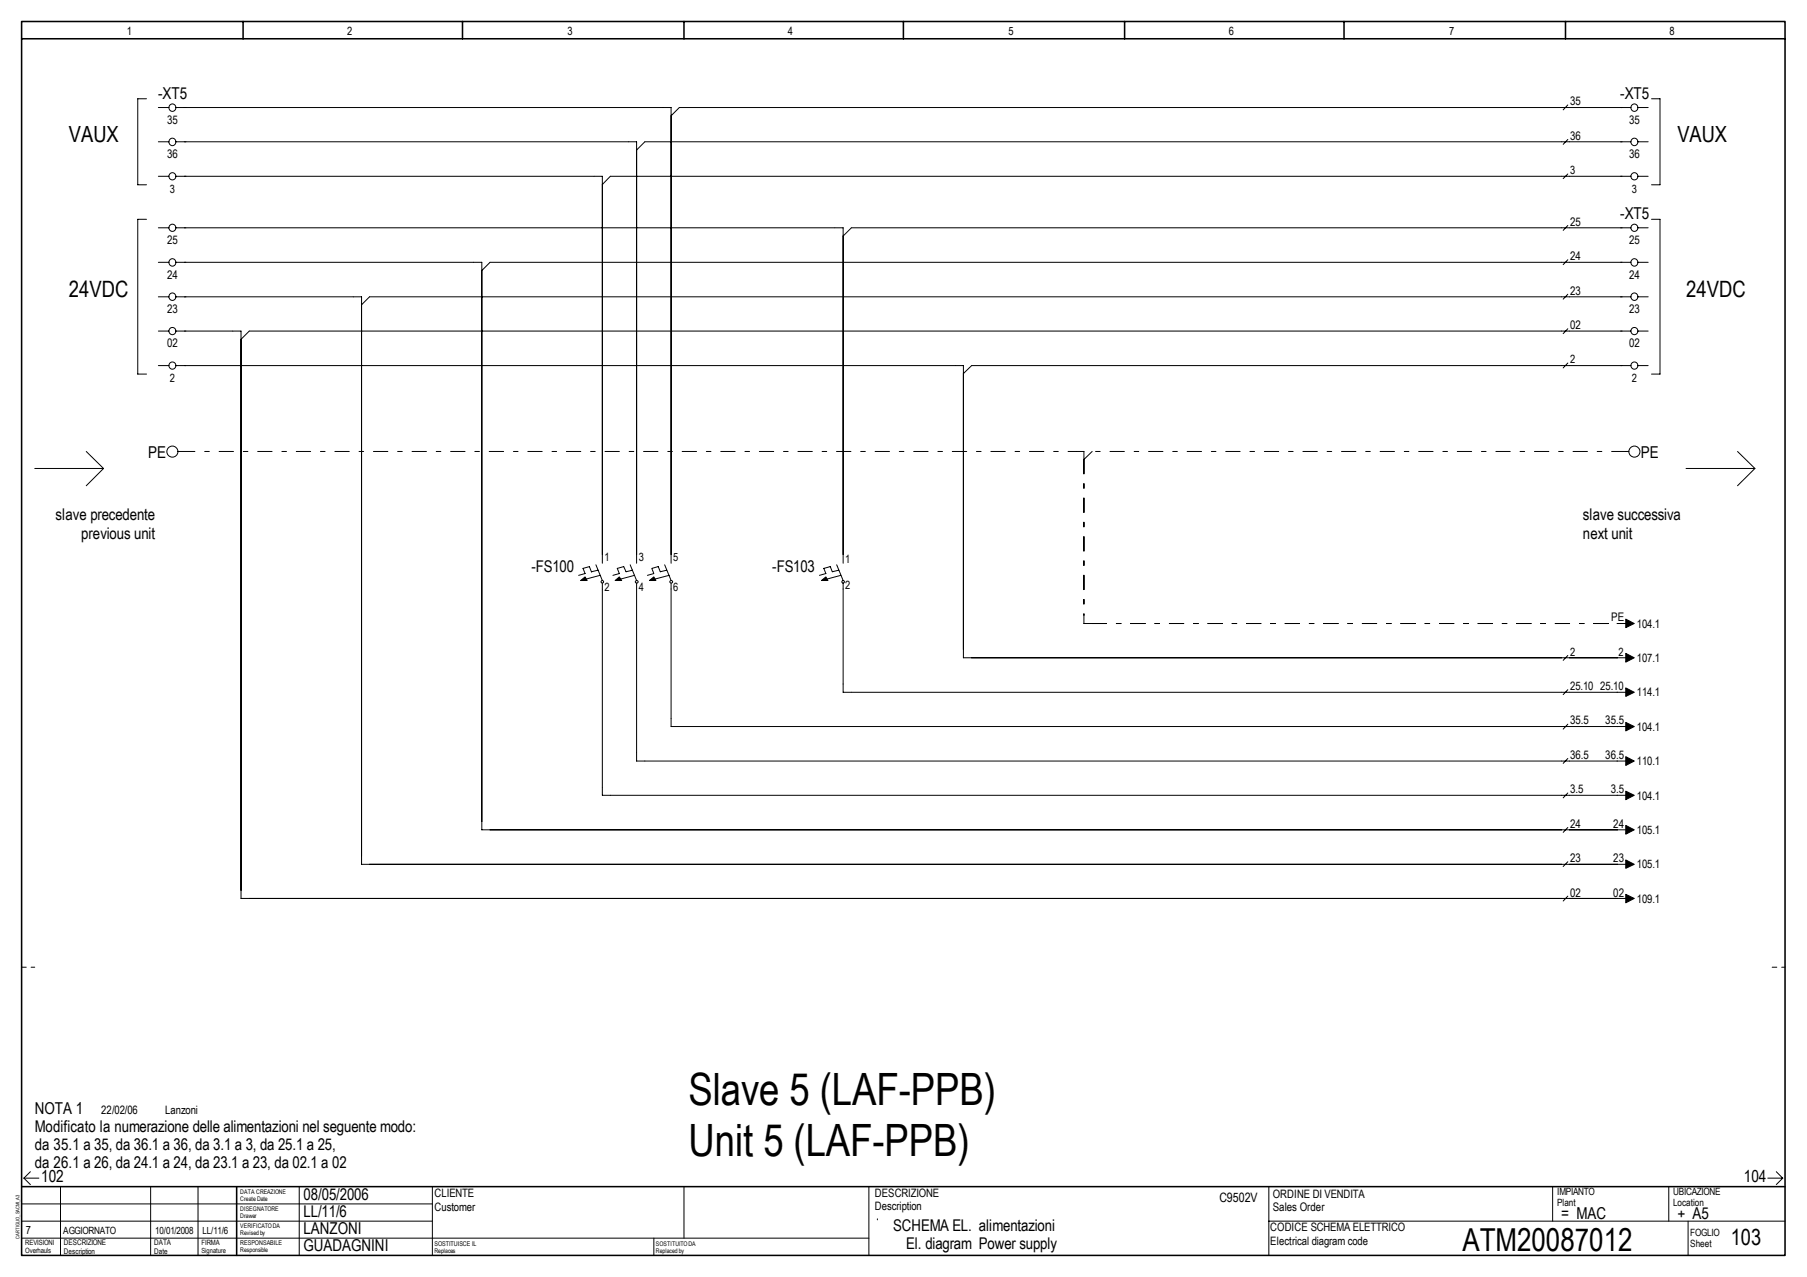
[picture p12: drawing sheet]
<svg xmlns="http://www.w3.org/2000/svg" width="297mm" height="210mm" viewBox="0 0 297 210" stroke-linecap="round" stroke-linejoin="round" font-family="sans-serif">
<path d="M3.6 3.5h289.8v202.9h-289.8zM3.6 6.4h289.8M40 3.5v2.9M76 3.5v2.9M112.4 3.5v2.9M148.5 3.5v2.9M184.9 3.5v2.9M220.9 3.5v2.9M257.3 3.5v2.9M3.6 195.1h289.8M38.9 195.1v11.3" fill="none" stroke="#000" stroke-width=".25"/>
<g fill="none" stroke="#000" stroke-width=".16">
<path d="M3.6 197.9h67.5M3.9 193.7l1.1 1M3.9 193.7h2.5M5 192.6l-1.1 1.1M9.9 195.1v11.3M24.8 195.1v11.3M32.6 195.1v11.3M49.2 195.1v11.3M71.1 195.1v11.3M112.4 195.1v8.4M290.6 193.7h2.4M292 192.6l1 1.1"/>
<path d="M293 193.7l-1 1M3.6 200.7h67.5M3.6 203.5h139.2M107.5 203.5v2.9"/>
</g>
<path d="M3.6 159h2.1M291.3 159h2.1" fill="none" stroke="#000" stroke-width=".16" stroke-dasharray=".8 .8"/>
<path d="M114.9 195.8h26.2v7h-26.2z" fill="#fff"/>
<g fill="none" stroke="#000" stroke-width=".16">
<path d="M24.1 16.2h-1.5v14.2h1.5M26 17.7h1.8M28.9 17.7h81.4v74.9M257.7 17.3l-.7 .8M268.1 17.7h-156.4l-1.4 1.3M269.2 17.7h1.7M271.5 16.2h1.4v14.2h-1.4M24.1 36h-1.5v25.5h1.5M26 29h1.8M26 23.3h1.8M26 37.4h1.8M28.9 29h70.1v63.6"/>
<path d="M28.9 23.3h75.7v69.3M28.9 37.4h109.7v55.2M257.7 22.9l-.7 .8M257.7 28.6l-.7 .8M257.7 37.1l-.7 .8M268.1 29h-167.8l-1.3 1.3M268.1 23.3h-162.1l-1.4 1.4M268.1 37.4h-128.1l-1.4 1.4M269.2 29h1.7M269.2 23.3h1.7M269.2 37.4h1.7M271.5 36h1.4v25.5h-1.4"/>
<path d="M26 54.4h1.8M26 48.8h1.8M26 43.1h1.8M28.9 54.4h10.7v93.3h228.3M28.9 48.8h30.5v93.3h208.5M28.9 43.1h50.3v93.3h188.7M257.7 42.7l-.7 .8M257.7 48.4l-.7 .8M257.7 54l-.7 .8M257.7 59.7l-.7 .8M268.1 54.4h-227.1l-1.4 1.4M268.1 48.8h-207.4l-1.3 1.3"/>
<path d="M268.1 43.1h-187.5l-1.4 1.4M269.2 54.4h1.7M269.2 48.8h1.7M269.2 43.1h1.7M14.2 74.2l2.8 2.8h-11.3M17 77l-2.8 2.8M26 60.1h1.8M28.9 60.1h129.5v48h109.5M29.2 74.2h.5M176.8 74.2h1.4v1.3l1.3-1.3M267.3 74.2h.5M268.1 60.1h-108.4l-1.3 1.3"/>
<path d="M269.2 60.1h1.7M285.6 74.2l2.9 2.8h-11.3M288.5 77l-2.9 2.8M96.9 93.1l-1.1 .3 .4 .9-1.1 .3M96.9 93.2l.3 .8M98 92.8l1 2.6M98.3 93.7l-1.1 .3M98.6 94.6l-3.1 .8M99 95.8v34.9h168.9M103.6 92.8l1 2.6M104 93.7l-1.1 .3-.4-.9-1 .3 .3 .9-1 .3M104.3 94.6l-3.2 .8"/>
<path d="M104.6 95.8v29.3h163.3M109.3 92.8l1 2.6M109.6 93.7l-1.1 .3-.3-.9-1.1 .3 .4 .9-1.1 .3M110 94.6l-3.2 .8M110.3 95.8v23.6h157.6M137.5 92.8l1.1 2.6M137.9 93.7l-1.1 .3-.3-.9-1.1 .3 .4 .9-1.1 .3M138.2 94.6l-3.2 .8M138.6 95.8v18h129.3M178.2 101.1v1.4h1.3M257.7 107.7l-.7 .8M257.7 113.4l-.7 .8"/>
<path d="M257.7 119l-.7 .8M265.8 102.5h2.1M257.7 124.7l-.7 .8M257.7 130.3l-.7 .8M257.7 136l-.7 .8M257.7 141.6l-.7 .8M257.7 147.3l-.7 .8M142.8 195.1v11.3M208.6 195.1v11.3M255.2 195.1v5.6M274.3 195.1v5.6M144.2 200.3h.1"/>
<path d="M208.6 200.7h84.8M277.5 200.7v5.7"/>
<circle cx="28.3" cy="17.7" r=".59"/>
<circle cx="268.6" cy="17.7" r=".59"/>
<circle cx="28.3" cy="23.3" r=".59"/>
<circle cx="28.3" cy="29" r=".58"/>
<circle cx="28.3" cy="37.4" r=".58"/>
<circle cx="268.6" cy="23.3" r=".59"/>
<circle cx="268.7" cy="29" r=".58"/>
<circle cx="268.7" cy="37.4" r=".58"/>
<circle cx="28.3" cy="48.8" r=".59"/>
<circle cx="28.3" cy="43.1" r=".59"/>
<circle cx="28.3" cy="54.4" r=".58"/>
<circle cx="268.6" cy="48.8" r=".59"/>
<circle cx="268.6" cy="43.1" r=".59"/>
<circle cx="268.7" cy="54.4" r=".58"/>
<circle cx="28.3" cy="60.1" r=".58"/>
<circle cx="28.3" cy="74.2" r=".91"/>
<circle cx="268.7" cy="60.1" r=".58"/>
<circle cx="268.7" cy="74.2" r=".91"/>
<circle cx="99" cy="95.6" r=".21"/>
<circle cx="104.7" cy="95.6" r=".22"/>
<circle cx="110.3" cy="95.6" r=".22"/>
<circle cx="138.6" cy="95.6" r=".21"/>
</g>
<path d="M29.7 74.2h147.1M178.2 75.5v25.6M267.3 74.2h-87.8M179.5 102.5h86.4" fill="none" stroke="#000" stroke-width=".16" stroke-dasharray="2.4 1.6 .8 1.6"/>
<g fill="#000" stroke="#000" stroke-width=".16">
<path d="M95.5 95.4l.7-.6 .3 .6z" fill-rule="evenodd"/>
<path d="M101.1 95.4l.7-.6 .4 .6z" fill-rule="evenodd"/>
<path d="M106.8 95.4l.7-.6 .3 .6z" fill-rule="evenodd"/>
<path d="M135 95.4l.8-.6 .3 .6z" fill-rule="evenodd"/>
<path d="M267.2 101.8l1.4 .7-1.4 .7z" fill-rule="evenodd"/>
<path d="M267.2 118.7l1.4 .7-1.4 .7z" fill-rule="evenodd"/>
<path d="M267.2 113.1l1.4 .7-1.4 .7z" fill-rule="evenodd"/>
<path d="M267.2 107.4l1.4 .7-1.4 .7z" fill-rule="evenodd"/>
<path d="M267.2 135.7l1.4 .7-1.4 .7z" fill-rule="evenodd"/>
<path d="M267.2 124.4l1.4 .7-1.4 .7z" fill-rule="evenodd"/>
<path d="M267.2 130l1.4 .7-1.4 .7z" fill-rule="evenodd"/>
<path d="M267.2 141.4l1.4 .7-1.4 .6z" fill-rule="evenodd"/>
<path d="M267.2 147l1.4 .7-1.4 .7z" fill-rule="evenodd"/>
</g>
<g font-size="7.3">
<text x="113.2" y="181.6">Slave 5 (LAF-PPB)</text>
<text x="113.2" y="190">Unit 5 (LAF-PPB)</text>
</g>
<text font-size="5.2" x="240.4" y="205.6">ATM20087012</text>
<g font-size="3.7">
<text x="11.3" y="23.3">VAUX</text>
<text x="275.7" y="23.3">VAUX</text>
<text x="11.3" y="48.8">24VDC</text>
<text x="277.2" y="48.8">24VDC</text>
<text x="284.5" y="204.6">103</text>
</g>
<g font-size="2.7">
<text x="26" y="16.3">-XT5</text>
<text x="266.3" y="16.3">-XT5</text>
<text x="266.3" y="36.1">-XT5</text>
<text x="24.4" y="75.2">PE</text>
<text x="269.7" y="75.2">PE</text>
<text x="9.1" y="85.5">slave precedente</text>
<text x="13.3" y="88.5">previous unit</text>
<text x="260.2" y="85.5">slave successiva</text>
<text x="260.2" y="88.5">next unit</text>
<text x="87.4" y="94">-FS100</text>
<text x="127" y="94">-FS103</text>
<text x="5.7" y="183">NOTA 1</text>
<text x="5.7" y="186">Modificato la numerazione delle alimentazioni nel seguente modo:</text>
<text x="5.7" y="189">da 35.1 a 35, da 36.1 a 36, da 3.1 a 3, da 25.1 a 25,</text>
<text x="5.7" y="192">da 26.1 a 26, da 24.1 a 24, da 23.1 a 23, da 02.1 a 02</text>
<text x="6.8" y="194.3">102</text>
<text x="49.9" y="197.2">08/05/2006</text>
<text x="286.7" y="194.3">104</text>
<text x="49.9" y="202.8">LANZONI</text>
<text x="49.9" y="200">LL/11/6</text>
<text x="146.8" y="202.3">SCHEMA EL. alimentazioni</text>
<text x="256.6" y="200.3">= MAC</text>
<text x="275.7" y="200.3">+ A5</text>
<text x="49.9" y="205.6">GUADAGNINI</text>
<text x="148.9" y="205.3">El. diagram Power supply</text>
</g>
<text font-size="2.1" x="200.5" y="197.5">C9502V</text>
<g font-size="1.9">
<text x="20.8" y="5.7">1</text>
<text x="57.1" y="5.7">2</text>
<text x="93.3" y="5.7">3</text>
<text x="129.5" y="5.7">4</text>
<text x="165.8" y="5.7">5</text>
<text x="202" y="5.7">6</text>
<text x="238.2" y="5.7">7</text>
<text x="274.4" y="5.7">8</text>
<text x="258.1" y="17.3">35</text>
<text x="27.5" y="20.3">35</text>
<text x="258.1" y="23">36</text>
<text x="267.8" y="20.3">35</text>
<text x="27.5" y="26">36</text>
<text x="258.1" y="28.7">3</text>
<text x="267.8" y="26">36</text>
<text x="27.9" y="31.7">3</text>
<text x="268.2" y="31.7">3</text>
<text x="27.5" y="40.1">25</text>
<text x="258.1" y="37.1">25</text>
<text x="267.8" y="40.1">25</text>
<text x="27.5" y="45.8">24</text>
<text x="258.1" y="42.8">24</text>
<text x="267.8" y="45.8">24</text>
<text x="27.5" y="51.4">23</text>
<text x="258.1" y="48.4">23</text>
<text x="267.8" y="51.4">23</text>
<text x="27.5" y="57.1">02</text>
<text x="258.1" y="54.1">02</text>
<text x="258.1" y="59.7">2</text>
<text x="267.8" y="57.1">02</text>
<text x="27.9" y="62.7">2</text>
<text x="268.2" y="62.7">2</text>
<text x="99.4" y="92.2">1</text>
<text x="105" y="92.2">3</text>
<text x="110.7" y="92.2">5</text>
<text x="138.9" y="92.6">1</text>
<text x="99.4" y="97.2">2</text>
<text x="105" y="97.2">4</text>
<text x="110.7" y="97.2">6</text>
<text x="138.9" y="96.8">2</text>
<text x="258.1" y="107.8">2</text>
<text x="264.9" y="102.1">PE</text>
<text x="266" y="107.8">2</text>
<text x="269" y="103.2">104.1</text>
<text x="258.1" y="113.4">25.10</text>
<text x="263" y="113.4">25.10</text>
<text x="269" y="108.8">107.1</text>
<text x="258.1" y="119.1">35.5</text>
<text x="263.9" y="119.1">35.5</text>
<text x="269" y="114.5">114.1</text>
<text x="258.1" y="124.8">36.5</text>
<text x="263.9" y="124.8">36.5</text>
<text x="269" y="125.8">110.1</text>
<text x="269" y="120.1">104.1</text>
<text x="258.1" y="130.4">3.5</text>
<text x="264.8" y="130.4">3.5</text>
<text x="269" y="131.4">104.1</text>
<text x="258.1" y="136.1">24</text>
<text x="265.2" y="136.1">24</text>
<text x="269" y="137.1">105.1</text>
<text x="258.1" y="141.7">23</text>
<text x="265.2" y="141.7">23</text>
<text x="269" y="142.7">105.1</text>
<text x="258.1" y="147.4">02</text>
<text x="265.2" y="147.4">02</text>
<text x="269" y="148.4">109.1</text>
<text x="16.6" y="183">22/02/06</text>
<text x="27.1" y="183">Lanzoni</text>
<text x="71.4" y="196.8">CLIENTE</text>
<text x="143.8" y="196.8">DESCRIZIONE</text>
<text x="209.2" y="196.9">ORDINE DI VENDITA</text>
<text x="4.3" y="202.8">7</text>
<text x="71.4" y="199">Customer</text>
<text x="143.8" y="198.9">Description</text>
<text x="208.8" y="202.4">CODICE SCHEMA ELETTRICO</text>
<text x="209.2" y="199">Sales Order</text>
<text x="208.8" y="204.6">Electrical diagram code</text>
</g>
<g font-size="1.6">
<text x="256" y="196.5">IMPIANTO</text>
<text x="275" y="196.5">UBICAZIONE</text>
<text x="10.4" y="202.8">AGGIORNATO</text>
<text x="25.5" y="202.8">10/01/2008</text>
<text x="33.3" y="202.8">LL/11/6</text>
<text x="256" y="198.3">Plant</text>
<text x="275" y="198.3">Location</text>
<text x="277.9" y="203.2">FOGLIO</text>
<text x="277.9" y="205">Sheet</text>
</g>
<g font-size="1.3">
<text x="10.5" y="204.7">DESCRIZIONE</text>
<text x="10.5" y="206.1">Description</text>
<text x="25.4" y="204.7">DATA</text>
<text x="25.4" y="206.1">Date</text>
</g>
<g font-size="1.2">
<text x="4.1" y="204.7">REVISIONI</text>
<text x="4.1" y="206">Overhauls</text>
<text x="33.1" y="204.7">FIRMA</text>
<text x="33.1" y="206">Signature</text>
</g>
<g font-size="1.1">
<text x="39.5" y="204.7">RESPONSABILE</text>
<text x="71.4" y="204.7">SOSTITUISCE IL</text>
</g>
<g font-size="1">
<text x="39.5" y="196.2">DATA CREAZIONE</text>
<text x="39.5" y="197.4">Create Date</text>
<text x="39.5" y="199">DISEGNATORE</text>
<text x="39.5" y="200.2">Drawer</text>
<text x="39.5" y="201.8">VERIFICATO DA</text>
<text x="39.5" y="203.1">Revised by</text>
<text x="39.5" y="205.8">Responsible</text>
<text x="71.4" y="205.9">Replaces</text>
<text x="107.8" y="204.7">SOSTITUITO DA</text>
<text x="107.8" y="205.9">Replaced by</text>
</g>
<text font-size=".8" x="3.2" y="203.6" transform="rotate(-90 3.2 203.6)">CARTIGLIO_SACMI_A3</text>
</svg>
